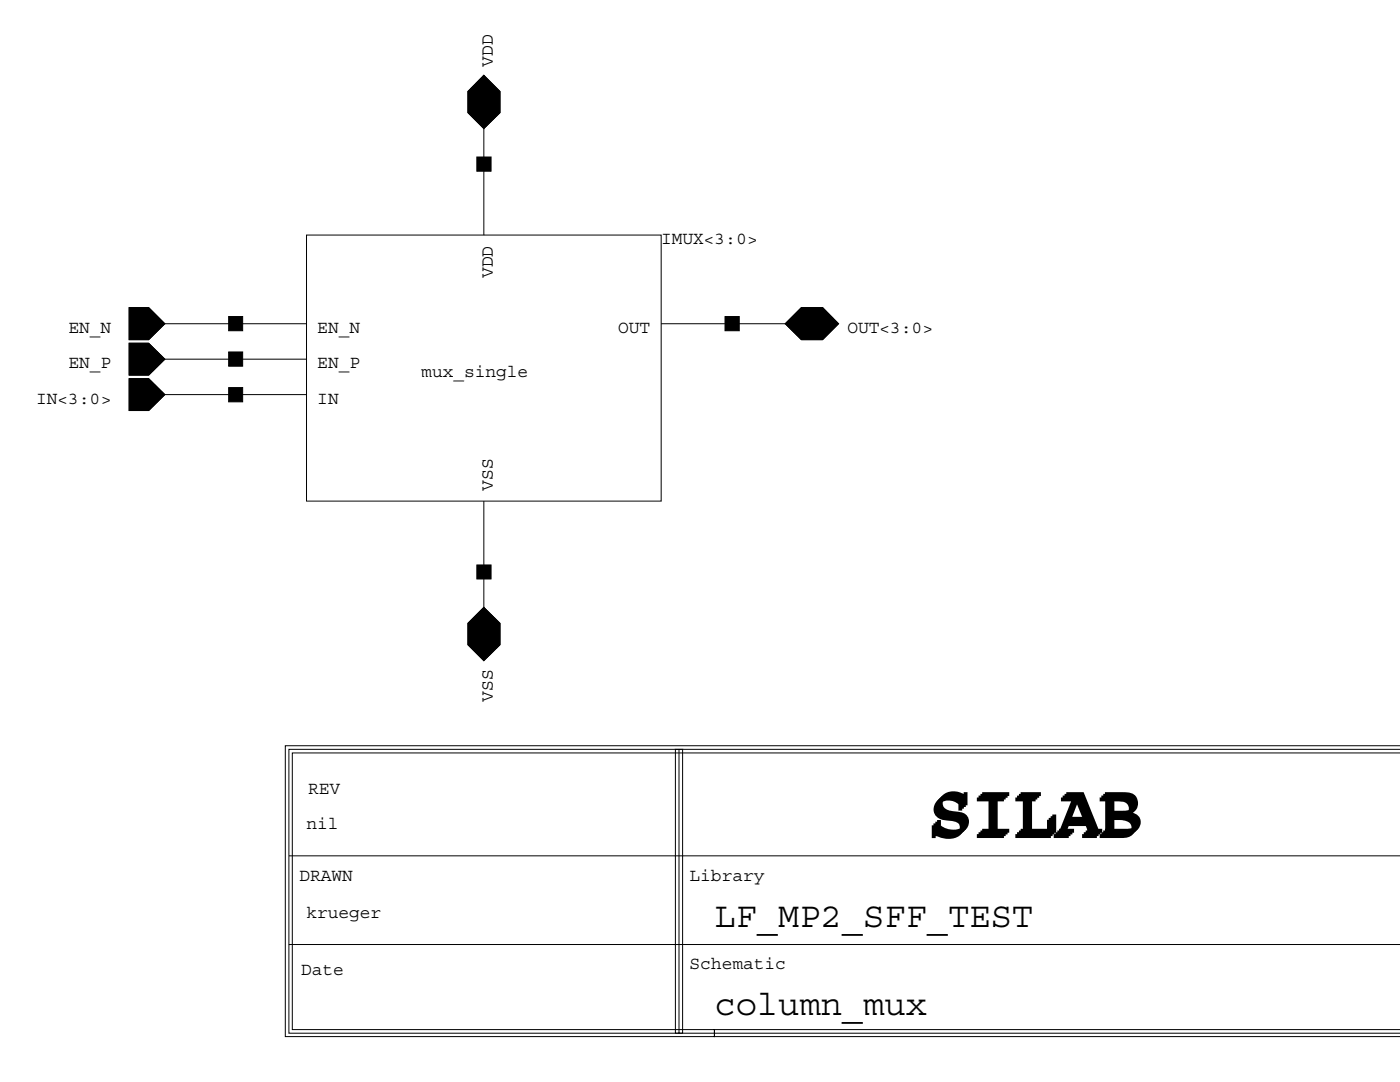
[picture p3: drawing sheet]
<svg xmlns="http://www.w3.org/2000/svg" width="279mm" height="216mm" viewBox="0 0 279 216" stroke-linecap="round" stroke-linejoin="round" font-family="sans-serif">
<g fill="none" stroke="#000" stroke-width=".2">
<path d="M96.6 15l3.2 3.2v4.3l-3.2 3.2-3.2-3.2v-4.3zM96.6 22.1v24.8M61.2 46.9h70.8v53.1h-70.8zM25.8 75.6h3.9l3.2 3.1-3.2 3.2h-3.9zM25.8 68.5h3.9l3.2 3.2-3.2 3.1h-3.9zM25.8 61.4h3.9l3.2 3.2-3.2 3.2h-3.9zM61.2 78.7h-31.9M61.2 71.7h-31.9M61.2 64.6h-31.9M132 64.6h24.7M159.9 61.4h4.3l3.1 3.2-3.1 3.2h-4.3l-3.2-3.2zM96.6 100v28.3"/>
<path d="M93.4 124.4l3.2-3.2 3.2 3.2v4.3l-3.2 3.1-3.2-3.1zM134.8 149.5h1.4v56.7h-1.4zM135.5 149.5v56.7M279.4 148.8h-222.5v58h85.7v-1.4h-84.3v-55.2h221.1M279.4 149.5h-221.7v56.7h221.7M57.7 170.8h221.7M57.7 188.5h221.7M279.4 205.4h-136.8v1.4h136.8"/>
</g>
<path d="M95.2 31.3h2.8v2.9h-2.8zM96.6 15l3.2 3.2v4.3l-3.2 3.2-3.2-3.2v-4.3zM25.8 68.5h3.9l3.2 3.2-3.2 3.1h-3.9zM25.8 61.4h3.9l3.2 3.2-3.2 3.2h-3.9zM45.6 63.2h2.8v2.8h-2.8zM45.6 70.2h2.8v2.9h-2.8zM45.6 77.3h2.8v2.9h-2.8zM144.7 63.2h2.8v2.8h-2.8zM156.7 64.6l3.2-3.2h4.3l3.1 3.2-3.1 3.2h-4.3zM25.8 75.6h3.9l3.2 3.1-3.2 3.2h-3.9zM95.2 112.7h2.8v2.8h-2.8zM96.6 121.2l3.2 3.2v4.3l-3.2 3.1-3.2-3.1v-4.3z" fill="#000" stroke="#000" stroke-width=".2"/>
<g font-size="14.1">
<text x="184.9" y="167.2">SILAB</text>
<text x="186" y="166.2">SILAB</text>
</g>
<g font-size="7.1">
<text x="142.6" y="184.9">LF_MP2_SFF_TEST</text>
<text x="142.6" y="202.6">column_mux</text>
</g>
<g font-size="3.6">
<text x="98.3" y="13.3" transform="rotate(-90 98.3 13.3)">VDD</text>
<text x="132" y="48.7">IMUX&lt;3:0&gt;</text>
<text x="98.3" y="55.5" transform="rotate(-90 98.3 55.5)">VDD</text>
<text x="13.7" y="66.4">EN_N</text>
<text x="63.3" y="66.4">EN_N</text>
<text x="123.4" y="66.4">OUT</text>
<text x="169.1" y="66.4">OUT&lt;3:0&gt;</text>
<text x="13.7" y="73.4">EN_P</text>
<text x="63.3" y="73.4">EN_P</text>
<text x="84.1" y="75.2">mux_single</text>
<text x="7.2" y="80.5">IN&lt;3:0&gt;</text>
<text x="63.3" y="80.5">IN</text>
<text x="98.3" y="97.9" transform="rotate(-90 98.3 97.9)">VSS</text>
<text x="98.3" y="140.1" transform="rotate(-90 98.3 140.1)">VSS</text>
<text x="61.5" y="158.4">REV</text>
<text x="61.2" y="165.4">nil</text>
<text x="59.8" y="175.7">DRAWN</text>
<text x="137.6" y="175.7">Library</text>
<text x="61.2" y="183.1">krueger</text>
<text x="60.1" y="194.5">Date</text>
<text x="137.6" y="193.4">Schematic</text>
</g>
</svg>
